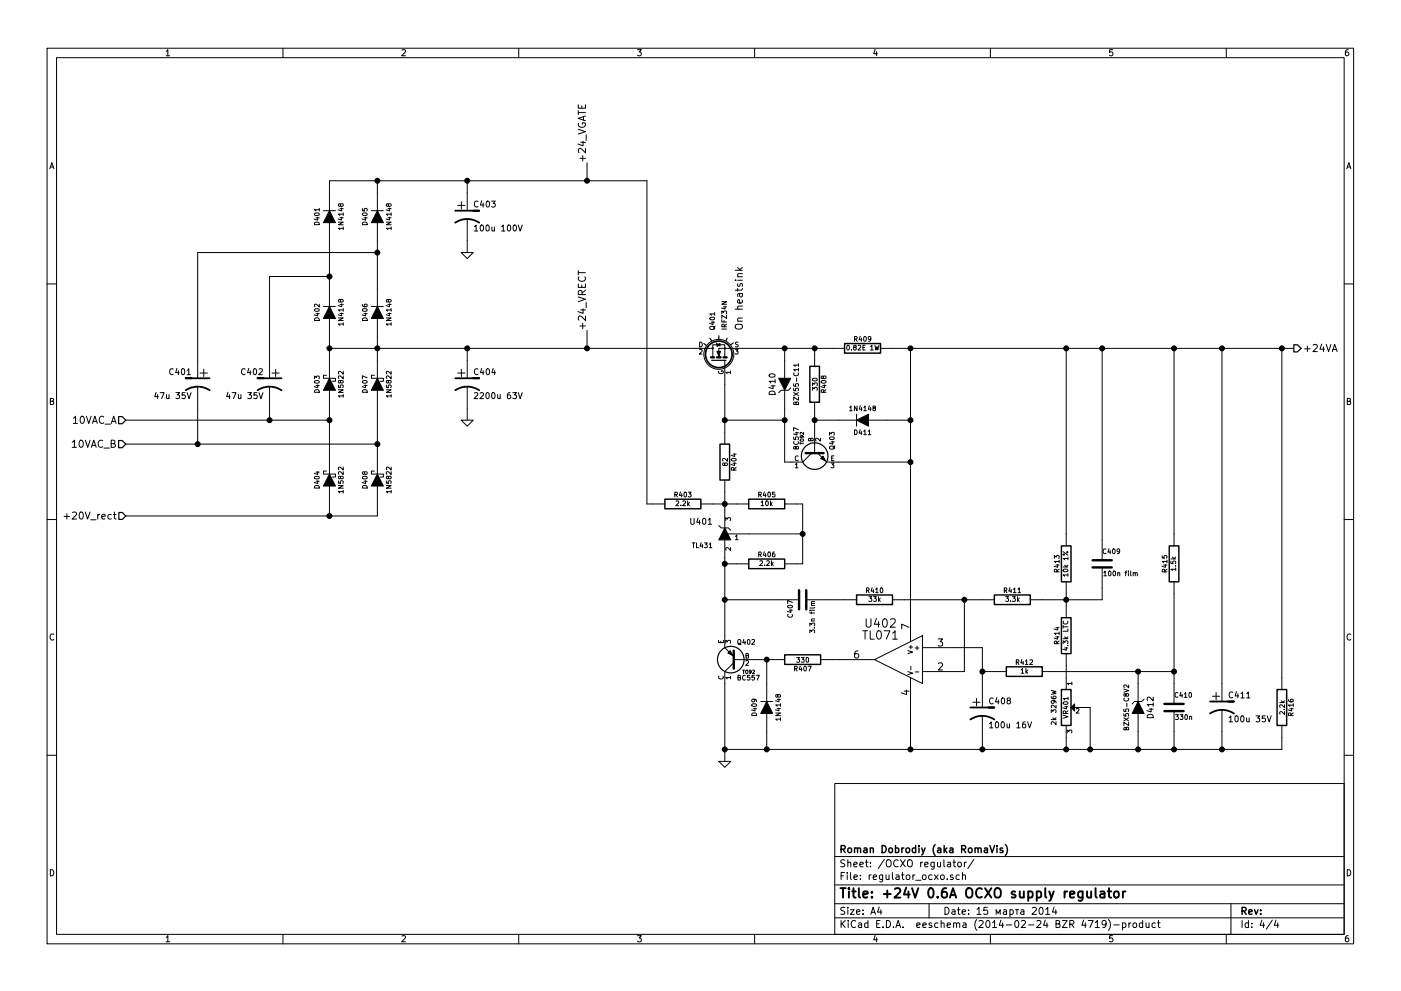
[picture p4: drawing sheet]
EESchema Schematic File Version 2
LIBS:power
LIBS:device
LIBS:transistors
LIBS:conn
LIBS:linear
LIBS:regul
LIBS:74xx
LIBS:cmos4000
LIBS:adc-dac
LIBS:memory
LIBS:xilinx
LIBS:special
LIBS:microcontrollers
LIBS:dsp
LIBS:microchip
LIBS:analog_switches
LIBS:motorola
LIBS:texas
LIBS:intel
LIBS:audio
LIBS:interface
LIBS:digital-audio
LIBS:philips
LIBS:display
LIBS:cypress
LIBS:siliconi
LIBS:opto
LIBS:atmel
LIBS:contrib
LIBS:valves
LIBS:tl431
LIBS:r_pot
LIBS:mos_irf
LIBS:scr
LIBS:conn_mf
LIBS:hole
LIBS:power_supply-cache
EELAYER 24 0
EELAYER END
$Descr A4 11693 8268
encoding utf-8
Sheet 4 4
Title "+24V 0.6A OCXO supply regulator"
Date "15 марта 2014"
Rev ""
Comp "Roman Dobrodiy (aka RomaVis)"
Comment1 ""
Comment2 ""
Comment3 ""
Comment4 ""
$EndDescr
Text HLabel 1050 4300 0    59   Input ~ 0
+20V_rect
Text HLabel 1050 3500 0    60   Input ~ 0
10VAC_A
Text HLabel 1050 3700 0    60   Input ~ 0
10VAC_B
$Comp
L DIODESCH D403
U 1 1
P 2750 3200
F 0 "D403" H 2750 3300 40  0000 C CNN
F 1 "1N5822" H 2750 3100 40  0000 C CNN
F 2 "" H 2750 3200 60  0000 C CNN
F 3 "" H 2750 3200 60  0000 C CNN
	1    2750 3200
	0    -1   -1   0   
$EndComp
$Comp
L DIODESCH D407
U 1 1
P 3150 3200
F 0 "D407" H 3150 3300 40  0000 C CNN
F 1 "1N5822" H 3150 3100 40  0000 C CNN
F 2 "" H 3150 3200 60  0000 C CNN
F 3 "" H 3150 3200 60  0000 C CNN
	1    3150 3200
	0    -1   -1   0   
$EndComp
$Comp
L DIODESCH D404
U 1 1
P 2750 4000
F 0 "D404" H 2750 4100 40  0000 C CNN
F 1 "1N5822" H 2750 3900 40  0000 C CNN
F 2 "" H 2750 4000 60  0000 C CNN
F 3 "" H 2750 4000 60  0000 C CNN
	1    2750 4000
	0    -1   -1   0   
$EndComp
$Comp
L DIODESCH D408
U 1 1
P 3150 4000
F 0 "D408" H 3150 4100 40  0000 C CNN
F 1 "1N5822" H 3150 3900 40  0000 C CNN
F 2 "" H 3150 4000 60  0000 C CNN
F 3 "" H 3150 4000 60  0000 C CNN
	1    3150 4000
	0    -1   -1   0   
$EndComp
$Comp
L CP1 C401
U 1 1
P 1650 3200
F 0 "C401" H 1700 3300 50  0000 L CNN
F 1 "47u 35V" H 1700 3100 50  0000 L CNN
F 2 "" H 1650 3200 60  0000 C CNN
F 3 "" H 1650 3200 60  0000 C CNN
	1    1650 3200
	-1   0    0    -1  
$EndComp
$Comp
L CP1 C402
U 1 1
P 2250 3200
F 0 "C402" H 2300 3300 50  0000 L CNN
F 1 "47u 35V" H 2300 3100 50  0000 L CNN
F 2 "" H 2250 3200 60  0000 C CNN
F 3 "" H 2250 3200 60  0000 C CNN
	1    2250 3200
	-1   0    0    -1  
$EndComp
$Comp
L DIODE D401
U 1 1
P 2750 1800
F 0 "D401" H 2750 1900 40  0000 C CNN
F 1 "1N4148" H 2750 1700 40  0000 C CNN
F 2 "" H 2750 1800 60  0000 C CNN
F 3 "" H 2750 1800 60  0000 C CNN
	1    2750 1800
	0    -1   -1   0   
$EndComp
$Comp
L DIODE D405
U 1 1
P 3150 1800
F 0 "D405" H 3150 1900 40  0000 C CNN
F 1 "1N4148" H 3150 1700 40  0000 C CNN
F 2 "" H 3150 1800 60  0000 C CNN
F 3 "" H 3150 1800 60  0000 C CNN
	1    3150 1800
	0    -1   -1   0   
$EndComp
$Comp
L DIODE D406
U 1 1
P 3150 2600
F 0 "D406" H 3150 2700 40  0000 C CNN
F 1 "1N4148" H 3150 2500 40  0000 C CNN
F 2 "" H 3150 2600 60  0000 C CNN
F 3 "" H 3150 2600 60  0000 C CNN
	1    3150 2600
	0    -1   -1   0   
$EndComp
$Comp
L DIODE D402
U 1 1
P 2750 2600
F 0 "D402" H 2750 2700 40  0000 C CNN
F 1 "1N4148" H 2750 2500 40  0000 C CNN
F 2 "" H 2750 2600 60  0000 C CNN
F 3 "" H 2750 2600 60  0000 C CNN
	1    2750 2600
	0    -1   -1   0   
$EndComp
$Comp
L CP1 C404
U 1 1
P 3900 3200
F 0 "C404" H 3950 3300 50  0000 L CNN
F 1 "2200u 63V" H 3950 3100 50  0000 L CNN
F 2 "" H 3900 3200 60  0000 C CNN
F 3 "" H 3900 3200 60  0000 C CNN
	1    3900 3200
	1    0    0    -1  
$EndComp
$Comp
L CP1 C403
U 1 1
P 3900 1800
F 0 "C403" H 3950 1900 50  0000 L CNN
F 1 "100u 100V" H 3950 1700 50  0000 L CNN
F 2 "" H 3900 1800 60  0000 C CNN
F 3 "" H 3900 1800 60  0000 C CNN
	1    3900 1800
	1    0    0    -1  
$EndComp
Wire Wire Line
	1050 3500 2250 3500
Wire Wire Line
	2250 3500 2750 3500
Wire Wire Line
	2750 3400 2750 3500
Wire Wire Line
	2750 3500 2750 3800
Connection ~ 2750 3500
Wire Wire Line
	1050 3700 1650 3700
Wire Wire Line
	1650 3700 3150 3700
Wire Wire Line
	3150 3400 3150 3700
Wire Wire Line
	3150 3700 3150 3800
Connection ~ 3150 3700
Connection ~ 2250 3500
Connection ~ 1650 3700
Wire Wire Line
	2750 4200 2750 4300
Wire Wire Line
	3150 4300 3150 4200
Connection ~ 3150 2900
Wire Wire Line
	3900 3400 3900 3500
Wire Wire Line
	3900 2000 3900 2100
Wire Wire Line
	2750 2900 3150 2900
Wire Wire Line
	3150 2900 3900 2900
Wire Wire Line
	3900 2900 4900 2900
Wire Wire Line
	4900 2900 5800 2900
Wire Wire Line
	3900 2900 3900 3000
Connection ~ 2750 4300
Wire Wire Line
	1050 4300 2750 4300
Wire Wire Line
	2750 4300 3150 4300
Wire Wire Line
	6050 6250 6400 6250
Wire Wire Line
	6400 6250 7600 6250
Wire Wire Line
	7600 6250 8200 6250
Wire Wire Line
	8200 6250 8900 6250
Wire Wire Line
	8900 6250 9100 6250
Wire Wire Line
	9100 6250 9500 6250
Wire Wire Line
	9500 6250 9800 6250
Wire Wire Line
	9800 6250 10200 6250
Wire Wire Line
	10200 6250 10700 6250
$Comp
L GND #PWR021
U 1 1
P 3900 3500
F 0 "#PWR021" H 3900 3500 30  0001 C CNN
F 1 "GND" H 3900 3430 30  0001 C CNN
F 2 "" H 3900 3500 60  0000 C CNN
F 3 "" H 3900 3500 60  0000 C CNN
	1    3900 3500
	1    0    0    -1  
$EndComp
$Comp
L GND #PWR022
U 1 1
P 3900 2100
F 0 "#PWR022" H 3900 2100 30  0001 C CNN
F 1 "GND" H 3900 2030 30  0001 C CNN
F 2 "" H 3900 2100 60  0000 C CNN
F 3 "" H 3900 2100 60  0000 C CNN
	1    3900 2100
	1    0    0    -1  
$EndComp
$Comp
L TL071 U402
U 1 1
P 7500 5500
F 0 "U402" H 7650 5800 70  0000 C CNN
F 1 "TL071" H 7650 5700 70  0000 C CNN
F 2 "" H 7500 5500 60  0000 C CNN
F 3 "" H 7500 5500 60  0000 C CNN
	1    7500 5500
	-1   0    0    -1  
$EndComp
$Comp
L BC557 Q402
U 1 1
P 6150 5500
F 0 "Q402" H 6150 5351 40  0000 R CNN
F 1 "BC557" H 6150 5650 40  0000 R CNN
F 2 "TO92" H 6050 5602 29  0000 C CNN
F 3 "" H 6150 5500 60  0000 C CNN
	1    6150 5500
	-1   0    0    1   
$EndComp
$Comp
L R R407
U 1 1
P 6700 5500
F 0 "R407" V 6780 5500 40  0000 C CNN
F 1 "330" V 6707 5501 40  0000 C CNN
F 2 "" V 6630 5500 30  0000 C CNN
F 3 "" H 6700 5500 30  0000 C CNN
	1    6700 5500
	0    1    1    0   
$EndComp
$Comp
L DIODE D409
U 1 1
P 6400 5900
F 0 "D409" H 6400 6000 40  0000 C CNN
F 1 "1N4148" H 6400 5800 40  0000 C CNN
F 2 "" H 6400 5900 60  0000 C CNN
F 3 "" H 6400 5900 60  0000 C CNN
	1    6400 5900
	0    -1   -1   0   
$EndComp
$Comp
L C C407
U 1 1
P 6700 5000
F 0 "C407" H 6700 5100 40  0000 L CNN
F 1 "3.3n film" H 6706 4915 40  0000 L CNN
F 2 "" H 6738 4850 30  0000 C CNN
F 3 "" H 6700 5000 60  0000 C CNN
	1    6700 5000
	0    -1   1    0   
$EndComp
$Comp
L R R410
U 1 1
P 7300 5000
F 0 "R410" V 7380 5000 40  0000 C CNN
F 1 "33k" V 7307 5001 40  0000 C CNN
F 2 "" V 7230 5000 30  0000 C CNN
F 3 "" H 7300 5000 30  0000 C CNN
	1    7300 5000
	0    1    -1   0   
$EndComp
$Comp
L R R411
U 1 1
P 8450 5000
F 0 "R411" V 8530 5000 40  0000 C CNN
F 1 "3.3k" V 8457 5001 40  0000 C CNN
F 2 "" V 8380 5000 30  0000 C CNN
F 3 "" H 8450 5000 30  0000 C CNN
	1    8450 5000
	0    1    -1   0   
$EndComp
$Comp
L R R413
U 1 1
P 8900 4700
F 0 "R413" V 8980 4700 40  0000 C CNN
F 1 "10k 1%" V 8907 4701 40  0000 C CNN
F 2 "" V 8830 4700 30  0000 C CNN
F 3 "" H 8900 4700 30  0000 C CNN
	1    8900 4700
	-1   0    0    1   
$EndComp
$Comp
L R R414
U 1 1
P 8900 5300
F 0 "R414" V 8980 5300 40  0000 C CNN
F 1 "4.3k LTC" V 8907 5301 40  0000 C CNN
F 2 "" V 8830 5300 30  0000 C CNN
F 3 "" H 8900 5300 30  0000 C CNN
	1    8900 5300
	-1   0    0    1   
$EndComp
$Comp
L C C409
U 1 1
P 9200 4700
F 0 "C409" H 9200 4800 40  0000 L CNN
F 1 "100n film" H 9206 4615 40  0000 L CNN
F 2 "" H 9238 4550 30  0000 C CNN
F 3 "" H 9200 4700 60  0000 C CNN
	1    9200 4700
	1    0    0    -1  
$EndComp
$Comp
L R R406
U 1 1
P 6400 4700
F 0 "R406" V 6480 4700 40  0000 C CNN
F 1 "2.2k" V 6407 4701 40  0000 C CNN
F 2 "" V 6330 4700 30  0000 C CNN
F 3 "" H 6400 4700 30  0000 C CNN
	1    6400 4700
	0    -1   -1   0   
$EndComp
$Comp
L R R405
U 1 1
P 6400 4200
F 0 "R405" V 6480 4200 40  0000 C CNN
F 1 "10k" V 6407 4201 40  0000 C CNN
F 2 "" V 6330 4200 30  0000 C CNN
F 3 "" H 6400 4200 30  0000 C CNN
	1    6400 4200
	0    -1   -1   0   
$EndComp
$Comp
L R R404
U 1 1
P 6050 3850
F 0 "R404" V 6130 3850 40  0000 C CNN
F 1 "82" V 6057 3851 40  0000 C CNN
F 2 "" V 5980 3850 30  0000 C CNN
F 3 "" H 6050 3850 30  0000 C CNN
	1    6050 3850
	1    0    0    -1  
$EndComp
$Comp
L ZENER D410
U 1 1
P 6550 3200
F 0 "D410" H 6550 3300 50  0000 C CNN
F 1 "BZX55-C11" H 6550 3100 40  0000 C CNN
F 2 "" H 6550 3200 60  0000 C CNN
F 3 "" H 6550 3200 60  0000 C CNN
	1    6550 3200
	0    -1   1    0   
$EndComp
$Comp
L R R403
U 1 1
P 5700 4200
F 0 "R403" V 5780 4200 40  0000 C CNN
F 1 "2.2k" V 5707 4201 40  0000 C CNN
F 2 "" V 5630 4200 30  0000 C CNN
F 3 "" H 5700 4200 30  0000 C CNN
	1    5700 4200
	0    -1   -1   0   
$EndComp
$Comp
L R R409
U 1 1
P 7200 2900
F 0 "R409" V 7280 2900 40  0000 C CNN
F 1 "0.82E 1W" V 7207 2901 40  0000 C CNN
F 2 "" V 7130 2900 30  0000 C CNN
F 3 "" H 7200 2900 30  0000 C CNN
	1    7200 2900
	0    1    -1   0   
$EndComp
$Comp
L R_POT VR401
U 1 1
P 8900 5900
F 0 "VR401" V 8900 5900 40  0000 C CNN
F 1 "2k 3296W" V 8800 5900 40  0000 C CNN
F 2 "" V 8830 5900 30  0000 C CNN
F 3 "" H 8900 5900 30  0000 C CNN
	1    8900 5900
	1    0    0    -1  
$EndComp
$Comp
L R R415
U 1 1
P 9800 4700
F 0 "R415" V 9880 4700 40  0000 C CNN
F 1 "1.5k" V 9807 4701 40  0000 C CNN
F 2 "" V 9730 4700 30  0000 C CNN
F 3 "" H 9800 4700 30  0000 C CNN
	1    9800 4700
	-1   0    0    1   
$EndComp
$Comp
L ZENER D412
U 1 1
P 9500 5900
F 0 "D412" H 9500 6000 50  0000 C CNN
F 1 "BZX55-C8V2" H 9500 5800 40  0000 C CNN
F 2 "" H 9500 5900 60  0000 C CNN
F 3 "" H 9500 5900 60  0000 C CNN
	1    9500 5900
	0    1    -1   0   
$EndComp
$Comp
L CP1 C408
U 1 1
P 8200 5950
F 0 "C408" H 8250 6050 50  0000 L CNN
F 1 "100u 16V" H 8250 5850 50  0000 L CNN
F 2 "" H 8200 5950 60  0000 C CNN
F 3 "" H 8200 5950 60  0000 C CNN
	1    8200 5950
	1    0    0    -1  
$EndComp
$Comp
L R R412
U 1 1
P 8550 5600
F 0 "R412" V 8630 5600 40  0000 C CNN
F 1 "1k" V 8557 5601 40  0000 C CNN
F 2 "" V 8480 5600 30  0000 C CNN
F 3 "" H 8550 5600 30  0000 C CNN
	1    8550 5600
	0    1    -1   0   
$EndComp
$Comp
L C C410
U 1 1
P 9800 5900
F 0 "C410" H 9800 6000 40  0000 L CNN
F 1 "330n" H 9806 5815 40  0000 L CNN
F 2 "" H 9838 5750 30  0000 C CNN
F 3 "" H 9800 5900 60  0000 C CNN
	1    9800 5900
	1    0    0    -1  
$EndComp
$Comp
L R R408
U 1 1
P 6800 3200
F 0 "R408" V 6880 3200 40  0000 C CNN
F 1 "330" V 6807 3201 40  0000 C CNN
F 2 "" V 6730 3200 30  0000 C CNN
F 3 "" H 6800 3200 30  0000 C CNN
	1    6800 3200
	1    0    0    -1  
$EndComp
$Comp
L BC547 Q403
U 1 1
P 6800 3750
F 0 "Q403" H 6800 3601 40  0000 R CNN
F 1 "BC547" H 6800 3900 40  0000 R CNN
F 2 "TO92" H 6700 3852 29  0000 C CNN
F 3 "" H 6800 3750 60  0000 C CNN
	1    6800 3750
	0    -1   1    0   
$EndComp
$Comp
L DIODE D411
U 1 1
P 7200 3500
F 0 "D411" H 7200 3600 40  0000 C CNN
F 1 "1N4148" H 7200 3400 40  0000 C CNN
F 2 "" H 7200 3500 60  0000 C CNN
F 3 "" H 7200 3500 60  0000 C CNN
	1    7200 3500
	-1   0    0    1   
$EndComp
$Comp
L CP1 C411
U 1 1
P 10200 5900
F 0 "C411" H 10250 6000 50  0000 L CNN
F 1 "100u 35V" H 10250 5800 50  0000 L CNN
F 2 "" H 10200 5900 60  0000 C CNN
F 3 "" H 10200 5900 60  0000 C CNN
	1    10200 5900
	1    0    0    -1  
$EndComp
$Comp
L R R416
U 1 1
P 10700 5900
F 0 "R416" V 10780 5900 40  0000 C CNN
F 1 "2.2k" V 10707 5901 40  0000 C CNN
F 2 "" V 10630 5900 30  0000 C CNN
F 3 "" H 10700 5900 30  0000 C CNN
	1    10700 5900
	1    0    0    1   
$EndComp
Text HLabel 10800 2900 2    60   Output ~ 0
+24VA
Wire Wire Line
	6350 5500 6400 5500
Wire Wire Line
	6400 5500 6450 5500
Wire Wire Line
	6400 5700 6400 5500
Connection ~ 6400 5500
Wire Wire Line
	6950 5500 7000 5500
Connection ~ 6050 6250
Connection ~ 6400 6250
Wire Wire Line
	6050 5000 6500 5000
Wire Wire Line
	6900 5000 7050 5000
Wire Wire Line
	7550 5000 8050 5000
Wire Wire Line
	8050 5000 8200 5000
Wire Wire Line
	8050 5000 8050 5600
Wire Wire Line
	8050 5600 8000 5600
Connection ~ 8050 5000
Wire Wire Line
	8700 5000 8900 5000
Wire Wire Line
	8900 5000 9200 5000
Wire Wire Line
	9200 5000 9200 4900
Wire Wire Line
	8900 4950 8900 5000
Wire Wire Line
	8900 5000 8900 5050
Connection ~ 8900 5000
Wire Wire Line
	8900 6150 8900 6250
Wire Wire Line
	8900 5650 8900 5550
Wire Wire Line
	9100 5900 9050 5900
Connection ~ 8900 6250
Connection ~ 6050 5000
Connection ~ 6050 4200
Wire Wire Line
	6200 2900 6550 2900
Wire Wire Line
	6550 2900 6800 2900
Wire Wire Line
	6800 2900 6950 2900
Wire Wire Line
	6650 4200 6700 4200
Wire Wire Line
	6700 4200 6700 4450
Wire Wire Line
	6700 4450 6700 4700
Wire Wire Line
	6700 4700 6650 4700
Wire Wire Line
	6250 4450 6700 4450
Connection ~ 6700 4450
Wire Wire Line
	7450 2900 7600 2900
Wire Wire Line
	7600 2900 8900 2900
Wire Wire Line
	8900 2900 9200 2900
Wire Wire Line
	9200 2900 9800 2900
Wire Wire Line
	9800 2900 10200 2900
Wire Wire Line
	10200 2900 10700 2900
Wire Wire Line
	10700 2900 10800 2900
Wire Wire Line
	7600 2900 7600 3500
Wire Wire Line
	7600 3500 7600 3850
Wire Wire Line
	7600 3850 7600 5100
Wire Wire Line
	8900 2900 8900 4450
Connection ~ 7600 2900
Wire Wire Line
	9200 2900 9200 4500
Connection ~ 8900 2900
Connection ~ 9200 2900
Wire Wire Line
	9800 4950 9800 5600
Wire Wire Line
	9800 5600 9800 5700
Wire Wire Line
	9500 6250 9500 6100
Wire Wire Line
	9100 5900 9100 6250
Wire Wire Line
	9800 2900 9800 4450
Connection ~ 9800 2900
Wire Wire Line
	8000 5400 8200 5400
Wire Wire Line
	8200 5400 8200 5600
Wire Wire Line
	8200 5600 8200 5750
Wire Wire Line
	8300 5600 8200 5600
Connection ~ 8200 5600
Wire Wire Line
	8800 5600 9500 5600
Wire Wire Line
	9500 5600 9800 5600
Connection ~ 9800 5600
Connection ~ 8200 6250
Wire Wire Line
	9800 6250 9800 6100
Connection ~ 9500 6250
Wire Wire Line
	6050 4100 6050 4200
Wire Wire Line
	6050 4200 6050 4250
Wire Wire Line
	6550 3000 6550 2900
Connection ~ 6550 2900
Wire Wire Line
	6550 3400 6550 3500
Wire Wire Line
	6550 3500 6550 3850
Wire Wire Line
	6550 3500 6050 3500
Wire Wire Line
	6800 2950 6800 2900
Connection ~ 6800 2900
Wire Wire Line
	6800 3450 6800 3500
Wire Wire Line
	6800 3500 6800 3550
Wire Wire Line
	7000 3850 7600 3850
Connection ~ 7600 3850
Wire Wire Line
	6050 3200 6050 3500
Wire Wire Line
	6050 3500 6050 3600
Wire Wire Line
	6550 3850 6600 3850
Connection ~ 6550 3500
Wire Wire Line
	6050 4650 6050 4700
Wire Wire Line
	6050 4700 6050 5000
Wire Wire Line
	6050 5000 6050 5300
Wire Wire Line
	5950 4200 6050 4200
Wire Wire Line
	6050 4200 6150 4200
Connection ~ 6050 3500
Connection ~ 9800 6250
Connection ~ 10200 6250
Wire Wire Line
	10200 2900 10200 5700
Wire Wire Line
	10700 2900 10700 5650
Connection ~ 10200 2900
Connection ~ 10700 2900
Connection ~ 9100 6250
Wire Wire Line
	6800 3500 7000 3500
Wire Wire Line
	7400 3500 7600 3500
Connection ~ 7600 3500
Connection ~ 6800 3500
Wire Wire Line
	7600 5900 7600 6250
Connection ~ 7600 6250
Wire Wire Line
	6050 5700 6050 6250
Wire Wire Line
	6050 6250 6050 6350
Wire Wire Line
	6400 6100 6400 6250
Wire Wire Line
	8200 6150 8200 6250
Wire Wire Line
	10200 6100 10200 6250
Wire Wire Line
	10700 6250 10700 6150
Connection ~ 3900 2900
Connection ~ 4900 2900
Wire Wire Line
	2750 2800 2750 2900
Wire Wire Line
	2750 2900 2750 3000
Wire Wire Line
	3150 2800 3150 2900
Wire Wire Line
	3150 2900 3150 3000
Connection ~ 2750 2900
Wire Wire Line
	2750 2000 2750 2300
Wire Wire Line
	2750 2300 2750 2400
Wire Wire Line
	3150 2000 3150 2100
Wire Wire Line
	3150 2100 3150 2400
Wire Wire Line
	3150 1600 3150 1500
Wire Wire Line
	2750 1500 3150 1500
Wire Wire Line
	3150 1500 3900 1500
Wire Wire Line
	3900 1500 4900 1500
Wire Wire Line
	4900 1500 5400 1500
Wire Wire Line
	2750 1500 2750 1600
Wire Wire Line
	1650 3400 1650 3700
Wire Wire Line
	2250 3400 2250 3500
Wire Wire Line
	2250 3000 2250 2300
Wire Wire Line
	2250 2300 2750 2300
Connection ~ 2750 2300
Wire Wire Line
	1650 3000 1650 2100
Wire Wire Line
	1650 2100 3150 2100
Connection ~ 3150 2100
Connection ~ 3150 1500
Connection ~ 3900 1500
Wire Wire Line
	5400 1500 5400 4200
$Comp
L GND #PWR023
U 1 1
P 6050 6350
F 0 "#PWR023" H 6050 6350 30  0001 C CNN
F 1 "GND" H 6050 6280 30  0001 C CNN
F 2 "" H 6050 6350 60  0000 C CNN
F 3 "" H 6050 6350 60  0000 C CNN
	1    6050 6350
	1    0    0    -1  
$EndComp
Wire Wire Line
	6150 4700 6050 4700
Connection ~ 6050 4700
Wire Wire Line
	5400 4200 5450 4200
$Comp
L MOS_N_IRF Q401
U 1 1
P 6000 3000
F 0 "Q401" H 6250 3050 40  0000 L CNN
F 1 "IRFZ34N" H 6250 2950 40  0000 L CNN
F 2 "" H 5821 3101 29  0001 C CNN
F 3 "" H 6000 3000 60  0000 C CNN
	1    6000 3000
	0    -1   -1   0   
$EndComp
Text Label 4900 1350 1    60   ~ 0
+24_VGATE
Text Label 4900 2750 1    60   ~ 0
+24_VRECT
Text Notes 6200 2750 1    60   ~ 0
On heatsink
$Comp
L TL431 U401
U 1 1
P 6050 4450
F 0 "U401" H 5950 4550 50  0000 R CNN
F 1 "TL431" H 5950 4350 40  0000 R CNN
F 2 "TO92" H 5950 4450 39  0001 R CNN
F 3 "" V 6050 4450 60  0000 C CNN
	1    6050 4450
	1    0    0    -1  
$EndComp
Wire Wire Line
	9500 5700 9500 5600
Connection ~ 9500 5600
Wire Wire Line
	4900 2750 4900 2900
Wire Wire Line
	4900 1350 4900 1500
Connection ~ 4900 1500
Wire Wire Line
	3900 1600 3900 1500
$EndSCHEMATC
